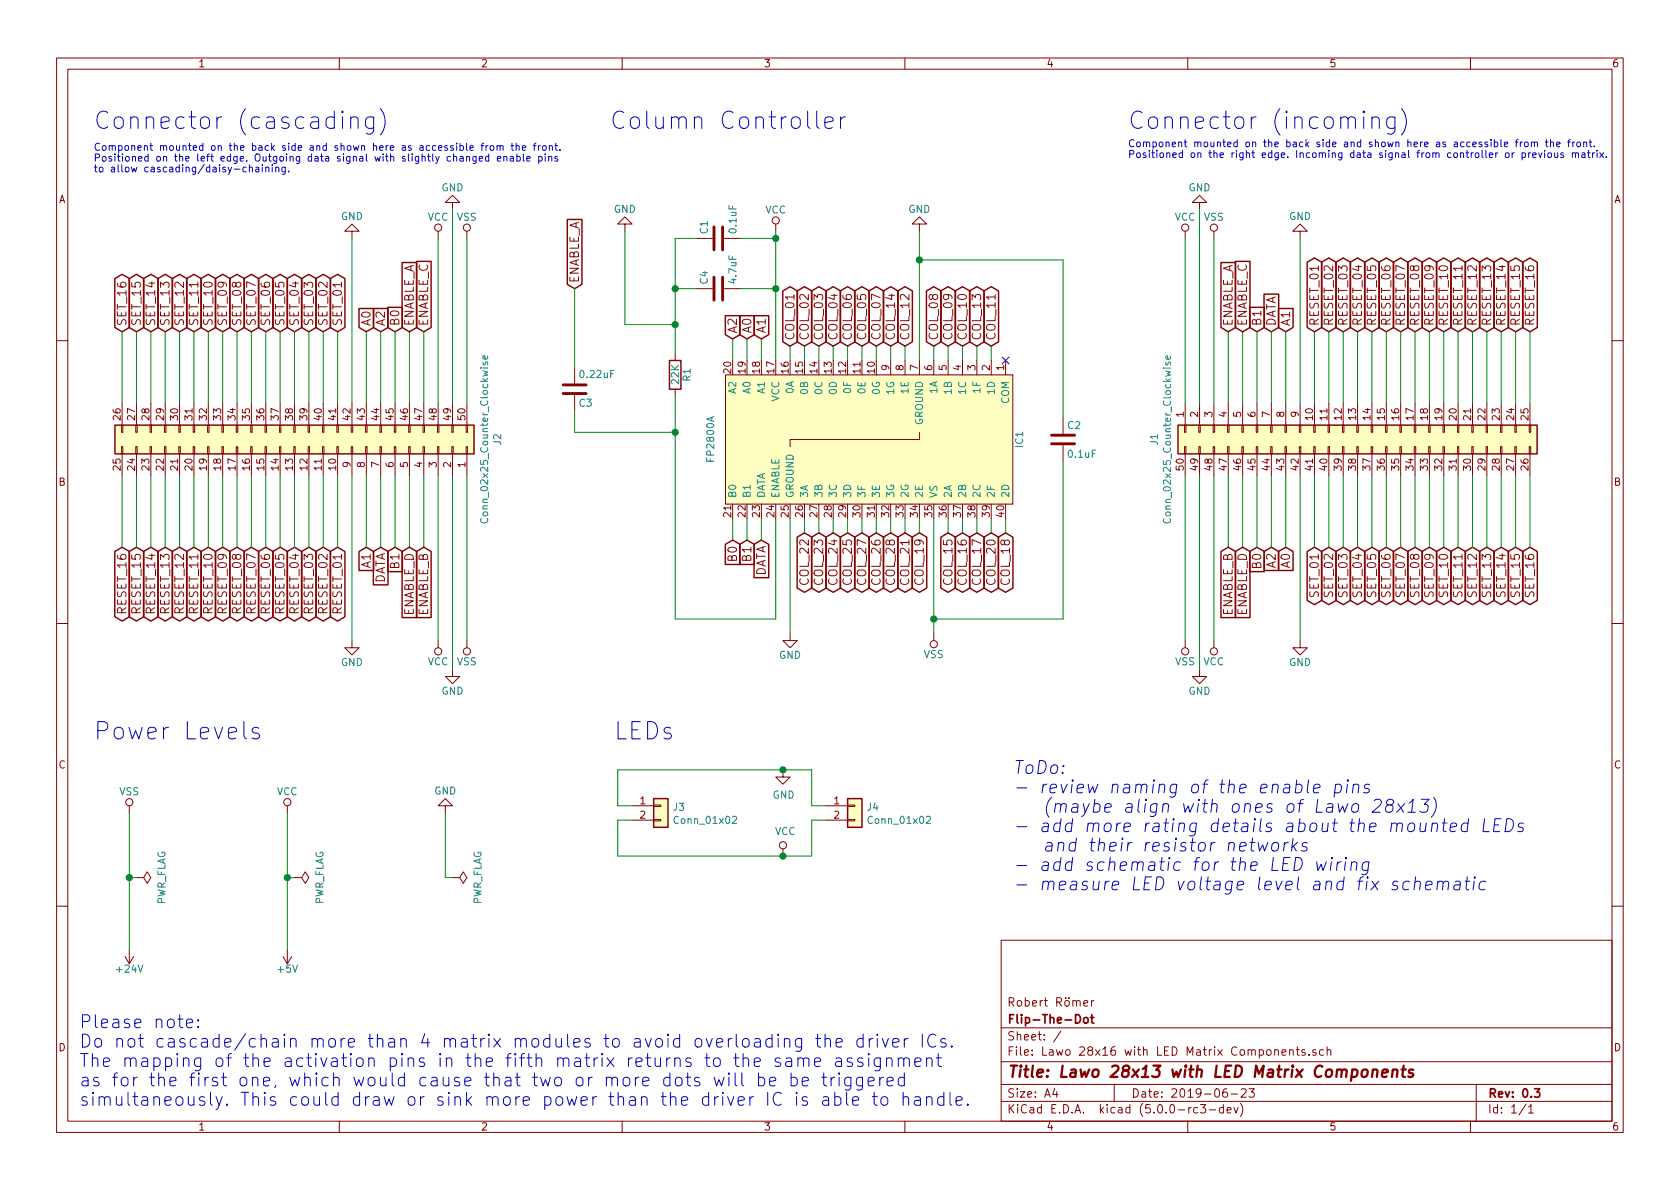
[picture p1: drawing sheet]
EESchema Schematic File Version 4
LIBS:Lawo 28x16 with LED Matrix Components-cache
EELAYER 26 0
EELAYER END
$Descr A4 11693 8268
encoding utf-8
Sheet 1 1
Title "Lawo 28x13 with LED Matrix Components"
Date "2019-06-23"
Rev "0.3"
Comp "Flip-The-Dot"
Comment1 "Robert Römer"
Comment2 ""
Comment3 ""
Comment4 ""
$EndDescr
$Comp
L power:VSS #PWR01
U 1 1
P 900 5650
F 0 "#PWR01" H 900 5500 50  0001 C CNN
F 1 "VSS" H 900 5800 50  0000 C CNN
F 2 "" H 900 5650 50  0000 C CNN
F 3 "" H 900 5650 50  0000 C CNN
	1    900  5650
	1    0    0    -1  
$EndComp
$Comp
L power:VCC #PWR02
U 1 1
P 2000 5650
F 0 "#PWR02" H 2000 5500 50  0001 C CNN
F 1 "VCC" H 2000 5800 50  0000 C CNN
F 2 "" H 2000 5650 50  0000 C CNN
F 3 "" H 2000 5650 50  0000 C CNN
	1    2000 5650
	1    0    0    -1  
$EndComp
$Comp
L power:GND #PWR03
U 1 1
P 3100 5650
F 0 "#PWR03" H 3100 5400 50  0001 C CNN
F 1 "GND" H 3100 5500 50  0000 C CNN
F 2 "" H 3100 5650 50  0000 C CNN
F 3 "" H 3100 5650 50  0000 C CNN
	1    3100 5650
	-1   0    0    1   
$EndComp
$Comp
L power:+24V #PWR04
U 1 1
P 900 6600
F 0 "#PWR04" H 900 6450 50  0001 C CNN
F 1 "+24V" H 900 6740 50  0000 C CNN
F 2 "" H 900 6600 50  0000 C CNN
F 3 "" H 900 6600 50  0000 C CNN
	1    900  6600
	-1   0    0    1   
$EndComp
$Comp
L power:+5V #PWR05
U 1 1
P 2000 6600
F 0 "#PWR05" H 2000 6450 50  0001 C CNN
F 1 "+5V" H 2000 6740 50  0000 C CNN
F 2 "" H 2000 6600 50  0000 C CNN
F 3 "" H 2000 6600 50  0000 C CNN
	1    2000 6600
	-1   0    0    1   
$EndComp
$Comp
L power:PWR_FLAG #FLG06
U 1 1
P 3150 6100
F 0 "#FLG06" H 3150 6195 50  0001 C CNN
F 1 "PWR_FLAG" H 3150 6280 50  0000 C CNN
F 2 "" H 3150 6100 50  0000 C CNN
F 3 "" H 3150 6100 50  0000 C CNN
	1    3150 6100
	0    1    1    0   
$EndComp
$Comp
L power:PWR_FLAG #FLG07
U 1 1
P 2050 6100
F 0 "#FLG07" H 2050 6195 50  0001 C CNN
F 1 "PWR_FLAG" H 2050 6280 50  0000 C CNN
F 2 "" H 2050 6100 50  0000 C CNN
F 3 "" H 2050 6100 50  0000 C CNN
	1    2050 6100
	0    1    1    0   
$EndComp
$Comp
L power:PWR_FLAG #FLG08
U 1 1
P 950 6100
F 0 "#FLG08" H 950 6195 50  0001 C CNN
F 1 "PWR_FLAG" H 950 6280 50  0000 C CNN
F 2 "" H 950 6100 50  0000 C CNN
F 3 "" H 950 6100 50  0000 C CNN
	1    950  6100
	0    1    1    0   
$EndComp
Text GLabel 5200 2350 1    60   Input ~ 0
A0
Text GLabel 5300 2350 1    60   Input ~ 0
A1
Text GLabel 5100 2350 1    60   Input ~ 0
A2
Text GLabel 5100 3750 3    60   Input ~ 0
B0
Text GLabel 5200 3750 3    60   Input ~ 0
B1
$Comp
L power:GND #PWR09
U 1 1
P 5500 4400
F 0 "#PWR09" H 5500 4150 50  0001 C CNN
F 1 "GND" H 5500 4250 50  0000 C CNN
F 2 "" H 5500 4400 50  0000 C CNN
F 3 "" H 5500 4400 50  0000 C CNN
	1    5500 4400
	1    0    0    -1  
$EndComp
$Comp
L power:GND #PWR010
U 1 1
P 6400 1600
F 0 "#PWR010" H 6400 1350 50  0001 C CNN
F 1 "GND" H 6400 1450 50  0000 C CNN
F 2 "" H 6400 1600 50  0000 C CNN
F 3 "" H 6400 1600 50  0000 C CNN
	1    6400 1600
	-1   0    0    1   
$EndComp
$Comp
L power:VSS #PWR011
U 1 1
P 6500 4400
F 0 "#PWR011" H 6500 4250 50  0001 C CNN
F 1 "VSS" H 6500 4550 50  0000 C CNN
F 2 "" H 6500 4400 50  0000 C CNN
F 3 "" H 6500 4400 50  0000 C CNN
	1    6500 4400
	-1   0    0    1   
$EndComp
$Comp
L power:VCC #PWR012
U 1 1
P 5400 1600
F 0 "#PWR012" H 5400 1450 50  0001 C CNN
F 1 "VCC" H 5400 1750 50  0000 C CNN
F 2 "" H 5400 1600 50  0000 C CNN
F 3 "" H 5400 1600 50  0000 C CNN
	1    5400 1600
	1    0    0    -1  
$EndComp
Text GLabel 5300 3750 3    60   Input ~ 0
DATA
$Comp
L device:R R1
U 1 1
P 4700 2600
F 0 "R1" V 4780 2600 50  0000 C CNN
F 1 "22K" V 4700 2600 50  0000 C CNN
F 2 "Resistors_ThroughHole:Resistor_Horizontal_RM15mm" V 4630 2600 50  0001 C CNN
F 3 "" H 4700 2600 50  0000 C CNN
	1    4700 2600
	1    0    0    -1  
$EndComp
$Comp
L device:C C3
U 1 1
P 4000 2700
F 0 "C3" H 4025 2800 50  0000 L CNN
F 1 "0.22uF" H 4025 2600 50  0000 L CNN
F 2 "Capacitors_ThroughHole:C_Rect_L7_W2_P5" H 4038 2550 50  0001 C CNN
F 3 "" H 4000 2700 50  0000 C CNN
	1    4000 2700
	1    0    0    1   
$EndComp
$Comp
L device:C C2
U 1 1
P 7400 3050
F 0 "C2" H 7425 3150 50  0000 L CNN
F 1 "0.1uF" H 7425 2950 50  0000 L CNN
F 2 "Capacitors_ThroughHole:C_Rect_L7_W2_P5" H 7438 2900 50  0001 C CNN
F 3 "" H 7400 3050 50  0000 C CNN
	1    7400 3050
	1    0    0    -1  
$EndComp
$Comp
L device:C C4
U 1 1
P 5000 2000
F 0 "C4" H 5025 2100 50  0000 L CNN
F 1 "4.7uF" H 5025 1900 50  0000 L CNN
F 2 "Capacitors_ThroughHole:C_Rect_L7_W2_P5" H 5038 1850 50  0001 C CNN
F 3 "" H 5000 2000 50  0000 C CNN
	1    5000 2000
	0    -1   -1   0   
$EndComp
$Comp
L power:GND #PWR013
U 1 1
P 4350 1600
F 0 "#PWR013" H 4350 1350 50  0001 C CNN
F 1 "GND" H 4350 1450 50  0000 C CNN
F 2 "" H 4350 1600 50  0000 C CNN
F 3 "" H 4350 1600 50  0000 C CNN
	1    4350 1600
	1    0    0    1   
$EndComp
Text GLabel 4000 2000 1    60   Input ~ 0
ENABLE_A
NoConn ~ 7000 2500
Text Notes 5900 900  2    120  ~ 0
Column Controller
Text Notes 650  900  0    120  ~ 0
Connector (cascading)
Text Notes 650  5150 0    120  ~ 0
Power Levels
$Comp
L power:VSS #PWR014
U 1 1
P 3250 4450
F 0 "#PWR014" H 3250 4300 50  0001 C CNN
F 1 "VSS" H 3250 4600 50  0000 C CNN
F 2 "" H 3250 4450 50  0000 C CNN
F 3 "" H 3250 4450 50  0000 C CNN
	1    3250 4450
	1    0    0    1   
$EndComp
$Comp
L power:GND #PWR015
U 1 1
P 3150 4650
F 0 "#PWR015" H 3150 4400 50  0001 C CNN
F 1 "GND" H 3150 4500 50  0000 C CNN
F 2 "" H 3150 4650 50  0000 C CNN
F 3 "" H 3150 4650 50  0000 C CNN
	1    3150 4650
	-1   0    0    -1  
$EndComp
$Comp
L power:VCC #PWR016
U 1 1
P 3050 4450
F 0 "#PWR016" H 3050 4300 50  0001 C CNN
F 1 "VCC" H 3050 4600 50  0000 C CNN
F 2 "" H 3050 4450 50  0000 C CNN
F 3 "" H 3050 4450 50  0000 C CNN
	1    3050 4450
	1    0    0    1   
$EndComp
Text GLabel 2750 3800 3    60   Input ~ 0
B1
Text GLabel 2650 3800 3    60   Input ~ 0
DATA
Text GLabel 2550 3800 3    60   Input ~ 0
A1
Text GLabel 2350 3800 3    60   BiDi ~ 0
RESET_01
Text GLabel 2250 3800 3    60   BiDi ~ 0
RESET_02
Text GLabel 2150 3800 3    60   BiDi ~ 0
RESET_03
Text GLabel 2050 3800 3    60   BiDi ~ 0
RESET_04
Text GLabel 1950 3800 3    60   BiDi ~ 0
RESET_05
Text GLabel 1850 3800 3    60   BiDi ~ 0
RESET_06
Text GLabel 1750 3800 3    60   BiDi ~ 0
RESET_07
Text GLabel 1650 3800 3    60   BiDi ~ 0
RESET_08
Text GLabel 1550 3800 3    60   BiDi ~ 0
RESET_09
Text GLabel 1450 3800 3    60   BiDi ~ 0
RESET_10
Text GLabel 1350 3800 3    60   BiDi ~ 0
RESET_11
Text GLabel 1250 3800 3    60   BiDi ~ 0
RESET_12
Text GLabel 1150 3800 3    60   BiDi ~ 0
RESET_13
$Comp
L power:GND #PWR017
U 1 1
P 2450 4450
F 0 "#PWR017" H 2450 4200 50  0001 C CNN
F 1 "GND" H 2450 4300 50  0000 C CNN
F 2 "" H 2450 4450 50  0000 C CNN
F 3 "" H 2450 4450 50  0000 C CNN
	1    2450 4450
	-1   0    0    -1  
$EndComp
Text GLabel 2350 2300 1    60   BiDi ~ 0
SET_01
Text GLabel 2250 2300 1    60   BiDi ~ 0
SET_02
Text GLabel 2150 2300 1    60   BiDi ~ 0
SET_03
Text GLabel 2050 2300 1    60   BiDi ~ 0
SET_04
Text GLabel 1950 2300 1    60   BiDi ~ 0
SET_05
Text GLabel 1850 2300 1    60   BiDi ~ 0
SET_06
Text GLabel 1750 2300 1    60   BiDi ~ 0
SET_07
Text GLabel 1650 2300 1    60   BiDi ~ 0
SET_08
Text GLabel 1550 2300 1    60   BiDi ~ 0
SET_09
Text GLabel 1450 2300 1    60   BiDi ~ 0
SET_10
Text GLabel 1350 2300 1    60   BiDi ~ 0
SET_11
Text GLabel 1250 2300 1    60   BiDi ~ 0
SET_12
Text GLabel 1150 2300 1    60   BiDi ~ 0
SET_13
Text GLabel 2950 2300 1    60   Input ~ 0
ENABLE_C
Text GLabel 2750 2300 1    60   Input ~ 0
B0
Text GLabel 2650 2300 1    60   Input ~ 0
A2
Text GLabel 2550 2300 1    60   Input ~ 0
A0
Wire Wire Line
	3100 5650 3100 6100
Wire Wire Line
	2000 5650 2000 6100
Wire Wire Line
	900  5650 900  6100
Wire Wire Line
	5200 3600 5200 3750
Wire Wire Line
	5100 3750 5100 3600
Wire Wire Line
	5200 2350 5200 2500
Wire Wire Line
	5100 2500 5100 2350
Wire Wire Line
	5300 2350 5300 2500
Wire Wire Line
	5400 1600 5400 1650
Wire Wire Line
	5500 3600 5500 4400
Wire Wire Line
	6400 1600 6400 1800
Wire Wire Line
	6500 3600 6500 4300
Wire Wire Line
	4700 2000 4700 2250
Connection ~ 4700 2250
Wire Wire Line
	4350 2250 4350 1600
Wire Wire Line
	4700 2750 4700 3000
Wire Wire Line
	4700 4300 5400 4300
Wire Wire Line
	5400 4300 5400 3600
Wire Wire Line
	4350 2250 4700 2250
Wire Wire Line
	4000 3000 4000 2850
Wire Wire Line
	4000 3000 4700 3000
Connection ~ 4700 3000
Wire Wire Line
	4000 2550 4000 2000
Wire Wire Line
	5150 2000 5400 2000
Connection ~ 5400 2000
Wire Wire Line
	6400 1800 7400 1800
Wire Wire Line
	7400 1800 7400 2900
Connection ~ 6400 1800
Wire Wire Line
	7400 3200 7400 4300
Wire Wire Line
	7400 4300 6500 4300
Connection ~ 6500 4300
Wire Wire Line
	3100 6100 3150 6100
Wire Wire Line
	2050 6100 2000 6100
Connection ~ 2000 6100
Wire Wire Line
	950  6100 900  6100
Connection ~ 900  6100
Wire Wire Line
	5300 3600 5300 3750
Wire Wire Line
	3250 4450 3250 3300
Wire Wire Line
	3150 4650 3150 3300
Wire Wire Line
	3050 4450 3050 3300
Wire Wire Line
	2950 3300 2950 3800
Wire Wire Line
	2350 3300 2350 3800
Wire Wire Line
	2250 3300 2250 3800
Wire Wire Line
	2750 3300 2750 3800
Wire Wire Line
	2650 3300 2650 3800
Wire Wire Line
	2550 3300 2550 3800
Wire Wire Line
	1850 3300 1850 3800
Wire Wire Line
	1750 3300 1750 3800
Wire Wire Line
	1650 3300 1650 3800
Wire Wire Line
	2150 3300 2150 3800
Wire Wire Line
	2050 3300 2050 3800
Wire Wire Line
	1950 3300 1950 3800
Wire Wire Line
	1250 3300 1250 3800
Wire Wire Line
	1150 3300 1150 3800
Wire Wire Line
	1550 3300 1550 3800
Wire Wire Line
	1450 3300 1450 3800
Wire Wire Line
	1350 3300 1350 3800
Wire Wire Line
	2650 2300 2650 2800
Wire Wire Line
	2550 2300 2550 2800
Wire Wire Line
	2850 2300 2850 2800
Wire Wire Line
	2750 2300 2750 2800
Wire Wire Line
	2150 2300 2150 2800
Wire Wire Line
	2050 2300 2050 2800
Wire Wire Line
	2350 2300 2350 2800
Wire Wire Line
	2250 2300 2250 2800
Wire Wire Line
	1550 2300 1550 2800
Wire Wire Line
	1450 2300 1450 2800
Wire Wire Line
	1350 2300 1350 2800
Wire Wire Line
	1850 2300 1850 2800
Wire Wire Line
	1750 2300 1750 2800
Wire Wire Line
	1650 2300 1650 2800
Wire Wire Line
	1250 2300 1250 2800
Wire Wire Line
	1150 2300 1150 2800
Wire Wire Line
	2450 4450 2450 3300
Wire Wire Line
	4700 2000 4850 2000
Wire Wire Line
	1950 2800 1950 2300
Text GLabel 6800 2400 1    60   BiDi ~ 0
COL_13
Text GLabel 5500 2400 1    60   BiDi ~ 0
COL_01
Text GLabel 5600 2400 1    60   BiDi ~ 0
COL_02
Text GLabel 5800 2400 1    60   BiDi ~ 0
COL_04
Text GLabel 5700 2400 1    60   BiDi ~ 0
COL_03
Text GLabel 6000 2400 1    60   BiDi ~ 0
COL_05
Text GLabel 5900 2400 1    60   BiDi ~ 0
COL_06
Text GLabel 6100 2400 1    60   BiDi ~ 0
COL_07
Text GLabel 6500 2400 1    60   BiDi ~ 0
COL_08
Text GLabel 6600 2400 1    60   BiDi ~ 0
COL_09
Text GLabel 6700 2400 1    60   BiDi ~ 0
COL_10
Text GLabel 6900 2400 1    60   BiDi ~ 0
COL_11
Text GLabel 6300 2400 1    60   BiDi ~ 0
COL_12
Wire Wire Line
	6900 2400 6900 2500
Wire Wire Line
	6800 2500 6800 2400
Wire Wire Line
	6700 2400 6700 2500
Wire Wire Line
	6600 2500 6600 2400
Wire Wire Line
	6500 2400 6500 2500
Wire Wire Line
	6300 2500 6300 2400
Wire Wire Line
	6100 2400 6100 2500
Wire Wire Line
	6000 2500 6000 2400
Wire Wire Line
	5900 2400 5900 2500
Wire Wire Line
	5800 2500 5800 2400
Wire Wire Line
	5700 2400 5700 2500
Wire Wire Line
	5600 2500 5600 2400
Wire Wire Line
	5500 2400 5500 2500
Text GLabel 6600 3700 3    60   BiDi ~ 0
COL_15
Text GLabel 6700 3700 3    60   BiDi ~ 0
COL_16
Text GLabel 6800 3700 3    60   BiDi ~ 0
COL_17
Text GLabel 7000 3700 3    60   BiDi ~ 0
COL_18
Text GLabel 6400 3700 3    60   BiDi ~ 0
COL_19
Text GLabel 6900 3700 3    60   BiDi ~ 0
COL_20
Text GLabel 6300 3700 3    60   BiDi ~ 0
COL_21
Text GLabel 5600 3700 3    60   BiDi ~ 0
COL_22
Text GLabel 5700 3700 3    60   BiDi ~ 0
COL_23
Text GLabel 5800 3700 3    60   BiDi ~ 0
COL_24
Text GLabel 5900 3700 3    60   BiDi ~ 0
COL_25
Text GLabel 6100 3700 3    60   BiDi ~ 0
COL_26
Text GLabel 6000 3700 3    60   BiDi ~ 0
COL_27
Wire Wire Line
	5600 3600 5600 3700
Wire Wire Line
	5700 3700 5700 3600
Wire Wire Line
	5800 3600 5800 3700
Wire Wire Line
	5900 3700 5900 3600
Wire Wire Line
	6000 3600 6000 3700
Wire Wire Line
	6100 3700 6100 3600
Wire Wire Line
	6300 3600 6300 3700
Wire Wire Line
	6400 3700 6400 3600
Wire Wire Line
	7000 3700 7000 3600
Wire Wire Line
	6900 3600 6900 3700
Wire Wire Line
	6800 3700 6800 3600
Wire Wire Line
	6700 3600 6700 3700
Wire Wire Line
	6600 3700 6600 3600
Wire Wire Line
	4700 2250 4700 2450
Wire Wire Line
	4700 3000 4700 4300
Wire Wire Line
	5400 2000 5400 2500
Wire Wire Line
	6400 1800 6400 2500
Wire Wire Line
	6500 4300 6500 4400
Wire Wire Line
	2000 6100 2000 6600
Wire Wire Line
	900  6100 900  6600
Text GLabel 6200 2400 1    60   BiDi ~ 0
COL_14
Wire Wire Line
	6200 2400 6200 2500
$Comp
L FP2800a:FP2800A IC1
U 1 1
P 6750 3050
F 0 "IC1" H 6750 3400 50  0000 C CNN
F 1 "FP2800A" H 6750 1250 50  0000 C CNN
F 2 "Housings_DIP:DIP-40_W15.24mm_LongPads" H 6600 3050 50  0001 C CNN
F 3 "http://pdf.datasheetcatalog.com/datasheets/320/500899_DS.pdf" H 6600 3050 50  0001 C CNN
F 4 "Column Controller" H 6750 3050 60  0001 C CNN "Usage"
	1    6750 3050
	0    1    1    0   
$EndComp
Text GLabel 6200 3700 3    60   BiDi ~ 0
COL_28
Wire Wire Line
	6200 3600 6200 3700
Text GLabel 1050 2300 1    60   BiDi ~ 0
SET_14
Text GLabel 950  2300 1    60   BiDi ~ 0
SET_15
Wire Wire Line
	1050 2300 1050 2800
Text GLabel 850  2300 1    60   BiDi ~ 0
SET_16
Wire Wire Line
	850  2300 850  2800
Wire Wire Line
	950  2300 950  2800
Text GLabel 1050 3800 3    60   BiDi ~ 0
RESET_14
Text GLabel 950  3800 3    60   BiDi ~ 0
RESET_15
Text GLabel 850  3800 3    60   BiDi ~ 0
RESET_16
Wire Wire Line
	950  3300 950  3800
Wire Wire Line
	850  3300 850  3800
Wire Wire Line
	1050 3300 1050 3800
Text GLabel 8750 2300 1    60   Input ~ 0
B1
Text GLabel 8850 2300 1    60   Input ~ 0
DATA
Text GLabel 8950 2300 1    60   Input ~ 0
A1
Text GLabel 9150 2300 1    60   BiDi ~ 0
RESET_01
Text GLabel 9250 2300 1    60   BiDi ~ 0
RESET_02
Text GLabel 9350 2300 1    60   BiDi ~ 0
RESET_03
Text GLabel 9450 2300 1    60   BiDi ~ 0
RESET_04
Text GLabel 9550 2300 1    60   BiDi ~ 0
RESET_05
Text GLabel 9650 2300 1    60   BiDi ~ 0
RESET_06
Text GLabel 9750 2300 1    60   BiDi ~ 0
RESET_07
Text GLabel 9850 2300 1    60   BiDi ~ 0
RESET_08
Text GLabel 9950 2300 1    60   BiDi ~ 0
RESET_09
Text GLabel 10050 2300 1    60   BiDi ~ 0
RESET_10
Text GLabel 10150 2300 1    60   BiDi ~ 0
RESET_11
Text GLabel 10250 2300 1    60   BiDi ~ 0
RESET_12
Text GLabel 10350 2300 1    60   BiDi ~ 0
RESET_13
Text GLabel 9150 3800 3    60   BiDi ~ 0
SET_01
Text GLabel 9250 3800 3    60   BiDi ~ 0
SET_02
Text GLabel 9350 3800 3    60   BiDi ~ 0
SET_03
Text GLabel 9450 3800 3    60   BiDi ~ 0
SET_04
Text GLabel 9550 3800 3    60   BiDi ~ 0
SET_05
Text GLabel 9650 3800 3    60   BiDi ~ 0
SET_06
Text GLabel 9750 3800 3    60   BiDi ~ 0
SET_07
Text GLabel 9850 3800 3    60   BiDi ~ 0
SET_08
Text GLabel 9950 3800 3    60   BiDi ~ 0
SET_09
Text GLabel 10050 3800 3    60   BiDi ~ 0
SET_10
Text GLabel 10150 3800 3    60   BiDi ~ 0
SET_11
Text GLabel 10250 3800 3    60   BiDi ~ 0
SET_12
Text GLabel 10350 3800 3    60   BiDi ~ 0
SET_13
$Comp
L power:GND #PWR0101
U 1 1
P 2450 1650
F 0 "#PWR0101" H 2450 1400 50  0001 C CNN
F 1 "GND" H 2450 1500 50  0000 C CNN
F 2 "" H 2450 1650 50  0000 C CNN
F 3 "" H 2450 1650 50  0000 C CNN
	1    2450 1650
	1    0    0    1   
$EndComp
Text GLabel 8750 3800 3    60   Input ~ 0
B0
Text GLabel 8850 3800 3    60   Input ~ 0
A2
Text GLabel 8950 3800 3    60   Input ~ 0
A0
$Comp
L power:VSS #PWR0102
U 1 1
P 8250 4450
F 0 "#PWR0102" H 8250 4300 50  0001 C CNN
F 1 "VSS" H 8250 4600 50  0000 C CNN
F 2 "" H 8250 4450 50  0000 C CNN
F 3 "" H 8250 4450 50  0000 C CNN
	1    8250 4450
	-1   0    0    1   
$EndComp
$Comp
L power:GND #PWR0103
U 1 1
P 8350 4650
F 0 "#PWR0103" H 8350 4400 50  0001 C CNN
F 1 "GND" H 8350 4500 50  0000 C CNN
F 2 "" H 8350 4650 50  0000 C CNN
F 3 "" H 8350 4650 50  0000 C CNN
	1    8350 4650
	1    0    0    -1  
$EndComp
$Comp
L power:VCC #PWR0104
U 1 1
P 8450 4450
F 0 "#PWR0104" H 8450 4300 50  0001 C CNN
F 1 "VCC" H 8450 4600 50  0000 C CNN
F 2 "" H 8450 4450 50  0000 C CNN
F 3 "" H 8450 4450 50  0000 C CNN
	1    8450 4450
	-1   0    0    1   
$EndComp
Wire Wire Line
	8550 2800 8550 2300
Wire Wire Line
	9150 2800 9150 2300
Wire Wire Line
	9250 2800 9250 2300
Wire Wire Line
	8750 2800 8750 2300
Wire Wire Line
	8850 2800 8850 2300
Wire Wire Line
	8950 2800 8950 2300
Wire Wire Line
	9650 2800 9650 2300
Wire Wire Line
	9750 2800 9750 2300
Wire Wire Line
	9850 2800 9850 2300
Wire Wire Line
	9350 2800 9350 2300
Wire Wire Line
	9450 2800 9450 2300
Wire Wire Line
	9550 2800 9550 2300
Wire Wire Line
	10250 2800 10250 2300
Wire Wire Line
	10350 2800 10350 2300
Wire Wire Line
	9950 2800 9950 2300
Wire Wire Line
	10050 2800 10050 2300
Wire Wire Line
	10150 2800 10150 2300
Wire Wire Line
	8850 3800 8850 3300
Wire Wire Line
	8950 3800 8950 3300
Wire Wire Line
	8650 3800 8650 3300
Wire Wire Line
	8750 3800 8750 3300
Wire Wire Line
	9350 3800 9350 3300
Wire Wire Line
	9450 3800 9450 3300
Wire Wire Line
	9150 3800 9150 3300
Wire Wire Line
	9250 3800 9250 3300
Wire Wire Line
	9950 3800 9950 3300
Wire Wire Line
	10050 3800 10050 3300
Wire Wire Line
	10150 3800 10150 3300
Wire Wire Line
	9650 3800 9650 3300
Wire Wire Line
	9750 3800 9750 3300
Wire Wire Line
	9850 3800 9850 3300
Wire Wire Line
	10250 3800 10250 3300
Wire Wire Line
	10350 3800 10350 3300
Wire Wire Line
	2450 2800 2450 1650
Wire Wire Line
	9550 3300 9550 3800
Wire Wire Line
	8350 4650 8350 3300
Wire Wire Line
	8450 3300 8450 4450
Wire Wire Line
	8250 4450 8250 3300
Text GLabel 10450 3800 3    60   BiDi ~ 0
SET_14
Text GLabel 10550 3800 3    60   BiDi ~ 0
SET_15
Wire Wire Line
	10450 3800 10450 3300
Text GLabel 10650 3800 3    60   BiDi ~ 0
SET_16
Wire Wire Line
	10650 3800 10650 3300
Wire Wire Line
	10550 3800 10550 3300
$Comp
L Connector:Conn_02x25_Counter_Clockwise J1
U 1 1
P 9450 3000
F 0 "J1" H 9500 4417 50  0000 C CNN
F 1 "Conn_02x25_Counter_Clockwise" H 9500 4326 50  0000 C CNN
F 2 "Connectors_IDC:IDC-Header_2x25_Pitch2.54mm_Straight" H 9450 3000 50  0001 C CNN
F 3 "~" H 9450 3000 50  0001 C CNN
	1    9450 3000
	0    -1   1    0   
$EndComp
Text GLabel 10450 2300 1    60   BiDi ~ 0
RESET_14
Text GLabel 10550 2300 1    60   BiDi ~ 0
RESET_15
Text GLabel 10650 2300 1    60   BiDi ~ 0
RESET_16
Wire Wire Line
	10550 2800 10550 2300
Wire Wire Line
	10650 2800 10650 2300
Wire Wire Line
	10450 2800 10450 2300
Text GLabel 2950 3800 3    60   Input ~ 0
ENABLE_B
Wire Wire Line
	2850 3800 2850 3300
Wire Wire Line
	8550 3800 8550 3300
Text GLabel 8550 2300 1    60   Input ~ 0
ENABLE_A
Wire Wire Line
	2950 2300 2950 2800
$Comp
L Connector:Conn_02x25_Counter_Clockwise J2
U 1 1
P 2050 3100
F 0 "J2" H 2100 4517 50  0000 C CNN
F 1 "Conn_02x25_Counter_Clockwise" H 2100 4426 50  0000 C CNN
F 2 "Connectors_IDC:IDC-Header_2x25_Pitch2.54mm_Straight" H 2050 3100 50  0001 C CNN
F 3 "~" H 2050 3100 50  0001 C CNN
	1    2050 3100
	0    1    -1   0   
$EndComp
Text GLabel 2850 2300 1    60   Input ~ 0
ENABLE_A
Wire Wire Line
	8650 2800 8650 2300
$Comp
L Connector:Conn_01x02 J3
U 1 1
P 4600 5600
F 0 "J3" H 4680 5592 50  0000 L CNN
F 1 "Conn_01x02" H 4680 5501 50  0000 L CNN
F 2 "" H 4600 5600 50  0001 C CNN
F 3 "~" H 4600 5600 50  0001 C CNN
	1    4600 5600
	1    0    0    -1  
$EndComp
$Comp
L Connector:Conn_01x02 J4
U 1 1
P 5950 5600
F 0 "J4" H 6030 5592 50  0000 L CNN
F 1 "Conn_01x02" H 6030 5501 50  0000 L CNN
F 2 "" H 5950 5600 50  0001 C CNN
F 3 "~" H 5950 5600 50  0001 C CNN
	1    5950 5600
	1    0    0    -1  
$EndComp
Wire Wire Line
	5650 5350 5650 5600
Wire Wire Line
	5650 5600 5750 5600
Wire Wire Line
	5750 5700 5650 5700
Wire Wire Line
	5650 5700 5650 5950
Wire Wire Line
	5650 5950 5450 5950
Wire Wire Line
	4300 5950 4300 5700
Wire Wire Line
	4300 5700 4400 5700
Wire Wire Line
	4300 5600 4300 5350
Wire Wire Line
	4300 5600 4400 5600
$Comp
L power:GND #PWR0105
U 1 1
P 5450 5350
F 0 "#PWR0105" H 5450 5100 50  0001 C CNN
F 1 "GND" H 5455 5177 50  0000 C CNN
F 2 "" H 5450 5350 50  0001 C CNN
F 3 "" H 5450 5350 50  0001 C CNN
	1    5450 5350
	1    0    0    -1  
$EndComp
Wire Wire Line
	5450 5350 5650 5350
$Comp
L power:VCC #PWR0106
U 1 1
P 5450 5950
F 0 "#PWR0106" H 5450 5800 50  0001 C CNN
F 1 "VCC" H 5467 6123 50  0000 C CNN
F 2 "" H 5450 5950 50  0001 C CNN
F 3 "" H 5450 5950 50  0001 C CNN
	1    5450 5950
	1    0    0    -1  
$EndComp
Connection ~ 5450 5950
Wire Wire Line
	4300 5950 5450 5950
Connection ~ 5450 5350
Wire Wire Line
	4300 5350 5450 5350
$Comp
L device:C C1
U 1 1
P 5000 1650
F 0 "C1" H 5025 1750 50  0000 L CNN
F 1 "0.1uF" H 5025 1550 50  0000 L CNN
F 2 "Capacitors_ThroughHole:C_Rect_L7_W2_P5" H 5038 1500 50  0001 C CNN
F 3 "" H 5000 1650 50  0000 C CNN
	1    5000 1650
	0    -1   -1   0   
$EndComp
Wire Wire Line
	4850 1650 4700 1650
Wire Wire Line
	4700 1650 4700 2000
Connection ~ 4700 2000
Wire Wire Line
	5150 1650 5400 1650
Connection ~ 5400 1650
Wire Wire Line
	5400 1650 5400 2000
Text Notes 4700 5150 2    120  ~ 0
LEDs
Text Notes 7050 6200 0    90   Italic 0
ToDo:\n- review naming of the enable pins\n   (maybe align with ones of Lawo 28x13)\n- add more rating details about the mounted LEDs \n   and their resistor networks\n- add schematic for the LED wiring\n- measure LED voltage level and fix schematic
$Comp
L power:VSS #PWR0107
U 1 1
P 3250 1650
F 0 "#PWR0107" H 3250 1500 50  0001 C CNN
F 1 "VSS" H 3250 1800 50  0000 C CNN
F 2 "" H 3250 1650 50  0000 C CNN
F 3 "" H 3250 1650 50  0000 C CNN
	1    3250 1650
	1    0    0    -1  
$EndComp
$Comp
L power:GND #PWR0108
U 1 1
P 3150 1450
F 0 "#PWR0108" H 3150 1200 50  0001 C CNN
F 1 "GND" H 3150 1300 50  0000 C CNN
F 2 "" H 3150 1450 50  0000 C CNN
F 3 "" H 3150 1450 50  0000 C CNN
	1    3150 1450
	-1   0    0    1   
$EndComp
$Comp
L power:VCC #PWR0109
U 1 1
P 3050 1650
F 0 "#PWR0109" H 3050 1500 50  0001 C CNN
F 1 "VCC" H 3050 1800 50  0000 C CNN
F 2 "" H 3050 1650 50  0000 C CNN
F 3 "" H 3050 1650 50  0000 C CNN
	1    3050 1650
	1    0    0    -1  
$EndComp
Wire Wire Line
	3250 1650 3250 2800
Wire Wire Line
	3150 1450 3150 2800
Wire Wire Line
	3050 1650 3050 2800
$Comp
L power:VSS #PWR0110
U 1 1
P 8450 1650
F 0 "#PWR0110" H 8450 1500 50  0001 C CNN
F 1 "VSS" H 8450 1800 50  0000 C CNN
F 2 "" H 8450 1650 50  0000 C CNN
F 3 "" H 8450 1650 50  0000 C CNN
	1    8450 1650
	1    0    0    -1  
$EndComp
$Comp
L power:GND #PWR0111
U 1 1
P 8350 1450
F 0 "#PWR0111" H 8350 1200 50  0001 C CNN
F 1 "GND" H 8350 1300 50  0000 C CNN
F 2 "" H 8350 1450 50  0000 C CNN
F 3 "" H 8350 1450 50  0000 C CNN
	1    8350 1450
	1    0    0    1   
$EndComp
$Comp
L power:VCC #PWR0112
U 1 1
P 8250 1650
F 0 "#PWR0112" H 8250 1500 50  0001 C CNN
F 1 "VCC" H 8250 1800 50  0000 C CNN
F 2 "" H 8250 1650 50  0000 C CNN
F 3 "" H 8250 1650 50  0000 C CNN
	1    8250 1650
	1    0    0    -1  
$EndComp
Wire Wire Line
	8450 1650 8450 2800
Wire Wire Line
	8350 1450 8350 2800
Wire Wire Line
	8250 1650 8250 2800
$Comp
L power:GND #PWR0113
U 1 1
P 9050 1650
F 0 "#PWR0113" H 9050 1400 50  0001 C CNN
F 1 "GND" H 9050 1500 50  0000 C CNN
F 2 "" H 9050 1650 50  0000 C CNN
F 3 "" H 9050 1650 50  0000 C CNN
	1    9050 1650
	1    0    0    1   
$EndComp
Wire Wire Line
	9050 2800 9050 1650
$Comp
L power:GND #PWR0114
U 1 1
P 9050 4450
F 0 "#PWR0114" H 9050 4200 50  0001 C CNN
F 1 "GND" H 9050 4300 50  0000 C CNN
F 2 "" H 9050 4450 50  0000 C CNN
F 3 "" H 9050 4450 50  0000 C CNN
	1    9050 4450
	-1   0    0    -1  
$EndComp
Wire Wire Line
	9050 4450 9050 3300
Text GLabel 8650 3800 3    60   Input ~ 0
ENABLE_D
Text GLabel 8650 2300 1    60   Input ~ 0
ENABLE_C
Text GLabel 8550 3800 3    60   Input ~ 0
ENABLE_B
Text GLabel 2850 3800 3    60   Input ~ 0
ENABLE_D
Text Notes 650  1200 0    50   ~ 0
Component mounted on the back side and shown here as accessible from the front.\nPositioned on the left edge. Outgoing data signal with slightly changed enable pins \nto allow cascading/daisy-chaining.
Text Notes 550  7700 0    90   ~ 0
Please note:\nDo not cascade/chain more than 4 matrix modules to avoid overloading the driver ICs. \nThe mapping of the activation pins in the fifth matrix returns to the same assignment \nas for the first one, which would cause that two or more dots will be be triggered \nsimultaneously. This could draw or sink more power than the driver IC is able to handle.
Text Notes 7850 900  0    120  ~ 0
Connector (incoming)
Text Notes 7850 1100 0    50   ~ 0
Component mounted on the back side and shown here as accessible from the front.\nPositioned on the right edge. Incoming data signal from controller or previous matrix.
$EndSCHEMATC
